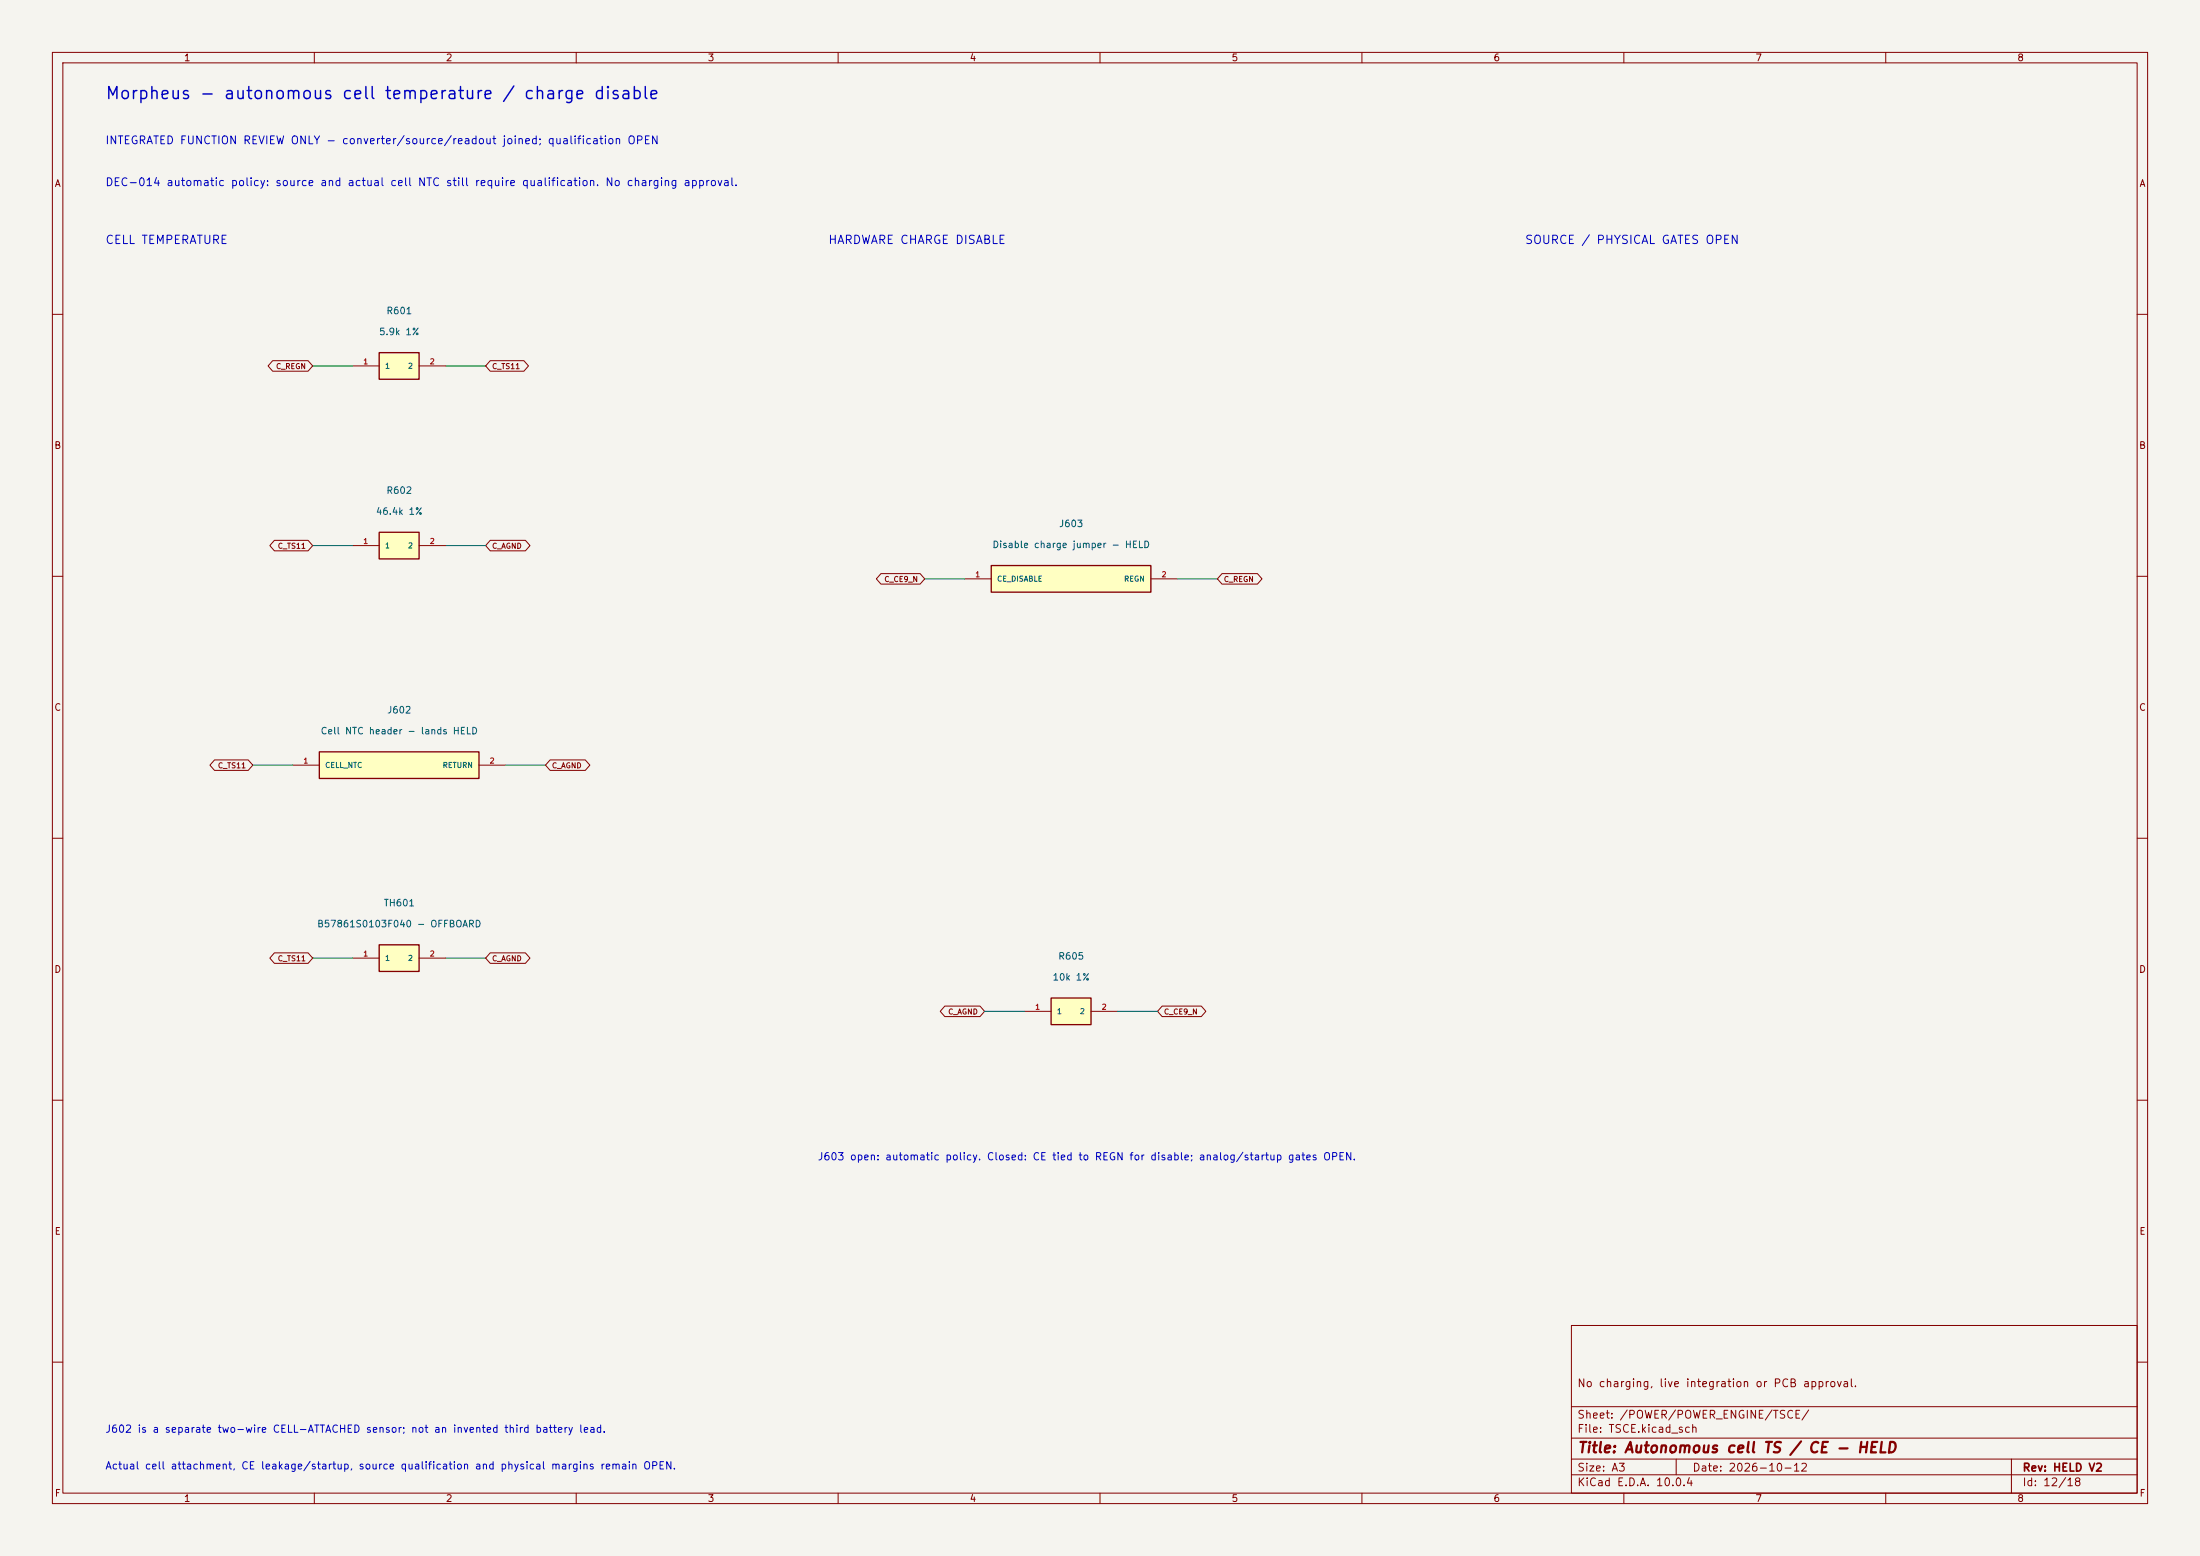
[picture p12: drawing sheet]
<svg xmlns="http://www.w3.org/2000/svg" width="420mm" height="297mm" viewBox="0 0 420 297" stroke-linecap="round" stroke-linejoin="round" font-family="sans-serif">
<path d="M0 0h420v297h-420z" fill="#f5f4ef" stroke="#f5f4ef" stroke-width=".19"/>
<g fill="none" stroke="#840000" stroke-width=".19">
<path d="M10 10h400v277h-400zM12 12h396v273h-396zM60 10v2M110 10v2M160 10v2M210 10v2M260 10v2M310 10v2M360 10v2M10 60h2M408 60h2M10 110h2"/>
<path d="M408 110h2M10 160h2M408 160h2M10 210h2M408 210h2M300 253h108v32h-108zM10 260h2M300 278.5h108M300 274.5h108M300 268.5h108M320 278.5v3M384 278.5v6.5"/>
<path d="M408 260h2M60 285v2M110 285v2M160 285v2M210 285v2M260 285v2M300 281.5h108M310 285v2M360 285v2"/>
</g>
<path d="M189.2 108h30.5v5h-30.5z" fill="#ffffc2"/>
<path d="M189.2 108h30.5v5h-30.5z" fill="none" stroke="#840000" stroke-width=".25"/>
<path d="M184.1 110.5h5.1M219.7 110.5h5.1" fill="none" stroke="#840000" stroke-width=".19"/>
<path d="M61 143.5h30.4v5.1h-30.4z" fill="#ffffc2"/>
<path d="M61 143.5h30.4v5.1h-30.4z" fill="none" stroke="#840000" stroke-width=".25"/>
<path d="M55.9 146.1h5.1M91.4 146.1h5.1" fill="none" stroke="#840000" stroke-width=".19"/>
<path d="M72.4 101.6h7.6v5.1h-7.6z" fill="#ffffc2"/>
<path d="M72.4 101.6h7.6v5.1h-7.6z" fill="none" stroke="#840000" stroke-width=".25"/>
<path d="M67.3 104.1h5.1M80 104.1h5.1" fill="none" stroke="#840000" stroke-width=".19"/>
<path d="M200.7 190.5h7.6v5.1h-7.6z" fill="#ffffc2"/>
<path d="M200.7 190.5h7.6v5.1h-7.6z" fill="none" stroke="#840000" stroke-width=".25"/>
<path d="M195.6 193h5.1M208.3 193h5.1" fill="none" stroke="#840000" stroke-width=".19"/>
<path d="M72.4 67.3h7.6v5.1h-7.6z" fill="#ffffc2"/>
<path d="M72.4 67.3h7.6v5.1h-7.6z" fill="none" stroke="#840000" stroke-width=".25"/>
<path d="M67.3 69.9h5.1M80 69.9h5.1" fill="none" stroke="#840000" stroke-width=".19"/>
<path d="M72.4 180.3h7.6v5.1h-7.6z" fill="#ffffc2"/>
<path d="M72.4 180.3h7.6v5.1h-7.6z" fill="none" stroke="#840000" stroke-width=".25"/>
<g fill="none" stroke="#840000" stroke-width=".19">
<path d="M52.1 68.8h6.7l.9 1.1-.9 1h-6.7l-.9-1zM93.6 68.8h6.4l.9 1.1-.9 1h-6.4l-.9-1zM52.4 103.1h6.4l.9 1-.9 1h-6.4l-.9-1zM93.6 103.1h6.7l.9 1-.9 1h-6.7l-.9-1zM168.2 109.5h7.5l.8 1-.8 1h-7.5l-.9-1zM233.3 109.5h6.7l.9 1-.9 1h-6.7l-.9-1zM41 145h6.4l.9 1.1-.9 1h-6.4l-.9-1zM105 145h6.7l.9 1.1-.9 1h-6.7l-.9-1zM52.4 181.9h6.4l.9 1-.9 1h-6.4l-.9-1zM67.3 182.9h5.1M80 182.9h5.1M93.6 181.9h6.7l.9 1-.9 1h-6.7l-.9-1z"/>
<path d="M180.4 192h6.7l.9 1-.9 1h-6.7l-.9-1zM221.9 192h7.4l.9 1-.9 1h-7.4l-.9-1z"/>
</g>
<path d="M59.7 69.9h7.6M85.1 69.9h7.6M59.7 104.1h7.6M85.1 104.1h7.6M176.5 110.5h7.6M224.8 110.5h7.6M48.3 146.1h7.6M96.5 146.1h7.6M59.7 182.9h7.6M85.1 182.9h7.6M188 193h7.6M213.4 193h7.6" fill="none" stroke="#009600" stroke-width=".19"/>
<text font-size="2.3" fill="#0000c2" x="20" y="19.5">Morpheus - autonomous cell temperature / charge disable</text>
<text font-size="2" fill="#840000" x="301" y="277.8">Title: Autonomous cell TS / CE - HELD</text>
<g font-size="1.6" fill="#0000c2">
<text x="20" y="47">CELL TEMPERATURE</text>
<text x="158" y="47">HARDWARE CHARGE DISABLE</text>
<text x="291" y="47">SOURCE / PHYSICAL GATES OPEN</text>
</g>
<g font-size="1.5" fill="#0000c2">
<text x="20" y="27.9">INTEGRATED FUNCTION REVIEW ONLY - converter/source/readout joined; qualification OPEN</text>
<text x="20" y="35.9">DEC-014 automatic policy: source and actual cell NTC still require qualification. No charging approval.</text>
</g>
<g font-size="1.5" fill="#840000">
<text x="301" y="265.1">No charging, live integration or PCB approval.</text>
<text x="301" y="273.8">File: TSCE.kicad_sch</text>
<text x="301" y="271.1">Sheet: /POWER/POWER_ENGINE/TSCE/</text>
<text x="301" y="281.2">Size: A3</text>
<text x="323" y="281.2">Date: 2026-10-12</text>
<text x="386" y="281.2">Rev: HELD V2</text>
<text x="301" y="284">KiCad E.D.A. 10.0.4</text>
<text x="386" y="284">Id: 12/18</text>
</g>
<g font-size="1.4" fill="#0000c2">
<text x="156" y="221.8">J603 open: automatic policy. Closed: CE tied to REGN for disable; analog/startup gates OPEN.</text>
<text x="20" y="273.8">J602 is a separate two-wire CELL-ATTACHED sensor; not an invented third battery lead.</text>
<text x="20" y="280.8">Actual cell attachment, CE leakage/startup, source qualification and physical margins remain OPEN.</text>
</g>
<g font-size="1.3" fill="#840000">
<text x="35" y="12">1</text>
<text x="85" y="12">2</text>
<text x="135" y="12">3</text>
<text x="185" y="12">4</text>
<text x="235" y="12">5</text>
<text x="285" y="12">6</text>
<text x="335" y="12">7</text>
<text x="385" y="12">8</text>
<text x="10.3" y="36">A</text>
<text x="408.3" y="36">A</text>
<text x="10.3" y="86">B</text>
<text x="408.2" y="86">B</text>
<text x="10.3" y="136">C</text>
<text x="408.2" y="136">C</text>
<text x="10.3" y="186">D</text>
<text x="408.2" y="186">D</text>
<text x="10.3" y="236">E</text>
<text x="408.3" y="236">E</text>
<text x="10.3" y="286">F</text>
<text x="35" y="287">1</text>
<text x="85" y="287">2</text>
<text x="135" y="287">3</text>
<text x="185" y="287">4</text>
<text x="235" y="287">5</text>
<text x="285" y="287">6</text>
<text x="335" y="287">7</text>
<text x="385" y="287">8</text>
<text x="408.3" y="286">F</text>
</g>
<g font-size="1.3" fill="#006464">
<text x="72.3" y="64.3">5.9k 1%</text>
<text x="73.6" y="60.3">R601</text>
<text x="73.6" y="94.6">R602</text>
<text x="71.7" y="98.6">46.4k 1%</text>
<text x="202.1" y="100.9">J603</text>
<text x="189.3" y="104.9">Disable charge jumper - HELD</text>
<text x="73.8" y="136.5">J602</text>
<text x="61.1" y="140.5">Cell NTC header - lands HELD</text>
<text x="73.1" y="173.3">TH601</text>
<text x="60.4" y="177.3">B57861S0103F040 - OFFBOARD</text>
<text x="201.9" y="183.5">R605</text>
<text x="200.8" y="187.5">10k 1%</text>
</g>
<g font-size="1" fill="#840000">
<text x="52.6" y="70.7">C_REGN</text>
<text x="93.8" y="70.7">C_TS11</text>
<text x="52.9" y="105">C_TS11</text>
<text x="93.8" y="105">C_AGND</text>
<text x="168.7" y="111.3">C_CE9_N</text>
<text x="233.5" y="111.3">C_REGN</text>
<text x="41.5" y="146.9">C_TS11</text>
<text x="105.3" y="146.9">C_AGND</text>
<text x="52.9" y="183.7">C_TS11</text>
<text x="93.8" y="183.7">C_AGND</text>
<text x="180.9" y="193.9">C_AGND</text>
<text x="222.1" y="193.9">C_CE9_N</text>
</g>
<g font-size="1" fill="#a90000">
<text x="69.2" y="69.8">1</text>
<text x="81.9" y="69.8">2</text>
<text x="69.2" y="104.1">1</text>
<text x="81.9" y="104.1">2</text>
<text x="186.1" y="110.4">1</text>
<text x="221.6" y="110.4">2</text>
<text x="57.8" y="146">1</text>
<text x="93.4" y="146">2</text>
<text x="69.2" y="182.8">1</text>
<text x="81.9" y="182.8">2</text>
<text x="197.5" y="193">1</text>
<text x="210.2" y="193">2</text>
</g>
<g font-size="1" fill="#006464">
<text x="73.4" y="70.6">1</text>
<text x="77.8" y="70.6">2</text>
<text x="73.4" y="104.9">1</text>
<text x="77.8" y="104.9">2</text>
<text x="190.2" y="111.3">CE_DISABLE</text>
<text x="214.5" y="111.3">REGN</text>
<text x="62" y="146.8">CELL_NTC</text>
<text x="84.4" y="146.8">RETURN</text>
<text x="73.4" y="183.6">1</text>
<text x="77.8" y="183.6">2</text>
<text x="201.7" y="193.8">1</text>
<text x="206.1" y="193.8">2</text>
</g>
</svg>
